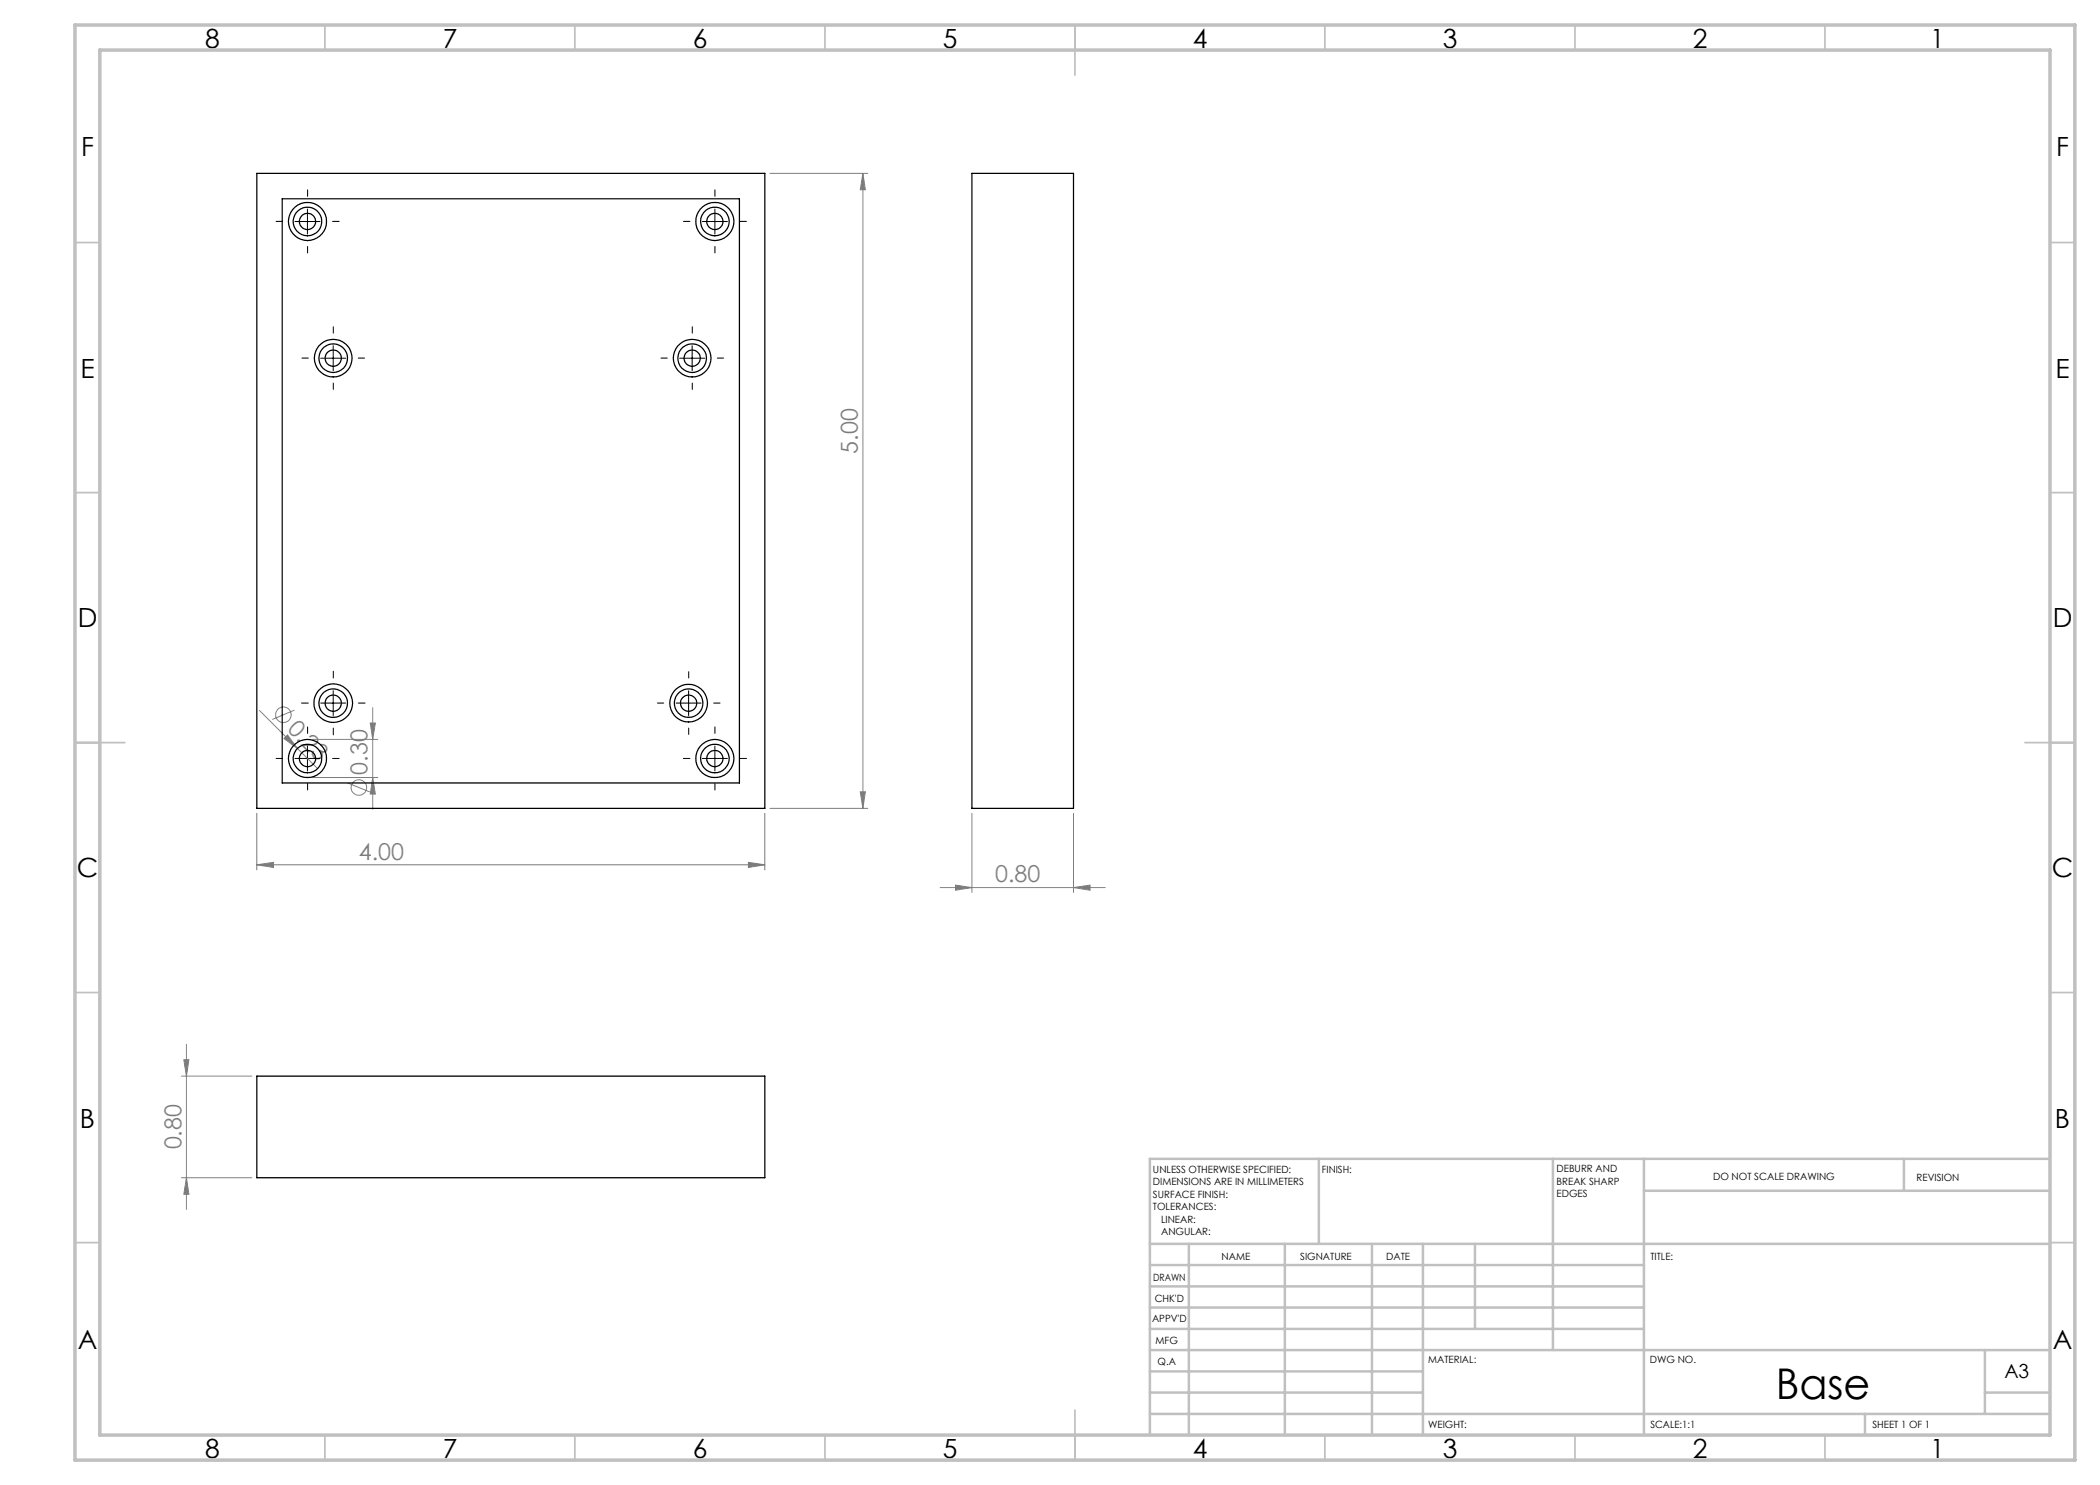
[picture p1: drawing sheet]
<svg xmlns="http://www.w3.org/2000/svg" width="420mm" height="297mm" viewBox="0 0 420 297" stroke-linecap="round" stroke-linejoin="round" font-family="sans-serif">
<g fill="none" stroke="#808080" stroke-width=".2">
<path d="M154 34.7h19.6M172.6 34.7v127M172.6 34.7l.5 3.3h-1.1zM51.9 142.1l11.6 11.6M56.8 147.7l.7-.7 2 2.7zM58.9 142l-4.4 1.9M62.5 147.9h13.1M62.5 155.5h13.1M69.5 156.6l4.5 1.8M74 144.6h1.1l-.6 3.3zM74.5 141.5v20.4M74.5 155.5l.6 3.3h-1.1z"/>
<path d="M172 158.4h1.1l-.5 3.3zM51.4 173l3.3-.5v1zM51.4 162.7v11.3M51.4 173h101.6M149.7 172.5l3.3 .5-3.3 .5zM153 162.7v11.3M154 161.7h19.6M188 177.5h33.1M191.1 177l3.3 .5-3.3 .5zM194.4 162.7v15.8M214.7 177.5l3.3-.5v1zM214.7 162.7v15.8"/>
<path d="M36.3 215.2h14.1M36.8 211.9h1l-.5 3.3zM37.3 208.9v33M36.3 235.5h14.1M37.3 235.5l.5 3.4h-1z"/>
<circle cx="56.7" cy="143" r="1.57"/>
<circle cx="71.8" cy="157.5" r="1.56"/>
</g>
<g fill="none" stroke="#000" stroke-width=".2" stroke-dasharray="15.2 1.3 1.3 1.3">
<path d="M61.5 39.3v-1.3M143 39.3v-1.3M56.5 44.3h-1.3M61.5 49.3v1.3M66.5 44.3h1.3M138 44.3h-1.3M143 49.3v1.3M148 44.3h1.3M61.7 71.6h-1.3M66.7 66.6v-1.2M66.7 76.6v1.3M71.7 71.6h1.2"/>
<path d="M133.5 71.6h-1.3M138.5 66.6v-1.2M138.5 76.6v1.3M143.5 71.6h1.2M66.7 135.6v-1.3M137.7 135.6v-1.3M56.5 151.7h-1.3M61.5 146.7v-1.3M61.5 156.7v1.3M61.7 140.6h-1.4M66.5 151.7h1.3M66.7 145.6v1.4"/>
<path d="M71.7 140.6h1.3M132.7 140.6h-1.2M137.7 145.6v1.3M138 151.7h-1.3M142.7 140.6h1.3M143 146.7v-1.3M143 156.7v1.3M148 151.7h1.3"/>
</g>
<g fill="none" stroke="#000" stroke-width=".2">
<path d="M59 44.3h5M61.5 41.8v5M140.5 44.3h5M143 41.8v5M64.1 71.6h5M66.6 69.1v5.1M135.9 71.6h5M138.4 69.1v5.1M66.6 138.1v5M137.7 138.1v5M59 151.7h5M61.5 149.2v5"/>
<path d="M64.1 140.6h5M135.2 140.6h5M140.5 151.7h5M143 149.2v5"/>
</g>
<g fill="none" stroke="#c0c0c0" stroke-width=".35">
<path d="M65 5v5M115 5v5M165 5v5M215 5v10M265 5v5M315 5v5M365 5v5M15 48.5h5M410 48.5h5M15 98.5h5M410 98.5h5M15 148.5h10"/>
<path d="M405 148.5h10M15 198.5h5M410 198.5h5M15 248.5h5M410 248.5h5M65 287v5M115 287v5M165 287v5M215 282v10M265 287v5M315 287v5M365 287v5"/>
</g>
<g fill="none" stroke="#c0c0c0" stroke-width=".5">
<path d="M263.8 231.8v17M310.6 231.8v38.2M328.8 231.8v55.2M328.8 238.2h81.2M380.8 231.8v6.4M410 231.8h-180v55.2M230 248.8h180M230 257.3h98.8M230 253h98.8M237.8 248.8v38.2M257 248.8v38.2M274.4 248.8v38.2"/>
<path d="M284.6 248.8v38.2M295 248.8v17M230 265.8h98.8M230 261.5h98.8M230 278.5h54.6M230 274.3h54.6M230 270h180M397 278.5h13M397 270v12.8M230 282.8h180M373 282.8v4.2"/>
</g>
<path d="M15 5h400v287h-400zM20 10h390v277h-390z" fill="none" stroke="#c0c0c0" stroke-width=".7"/>
<g fill="#808080">
<path d="M56.8 147.7l.7-.7 2 2.7z"/>
<path d="M51.4 173l3.3-.5v1zM149.7 172.5l3.3 .5-3.3 .5zM191.1 177l3.3 .5-3.3 .5zM214.7 177.5l3.3-.5v1z"/>
<path d="M172 158.4h1.1l-.5 3.3zM172.6 34.7l.5 3.3h-1.1z"/>
<path d="M74 144.6h1.1l-.6 3.3zM74.5 155.5l.6 3.3h-1.1zM36.8 211.9h1l-.5 3.3zM37.3 235.5l.5 3.4h-1z"/>
</g>
<g fill="none" stroke="#000" stroke-width=".25">
<path d="M51.4 34.7h101.6v127h-101.6zM56.4 39.8h91.5v116.8h-91.5zM194.4 34.7h20.3v127h-20.3zM51.4 215.2h101.6v20.3h-101.6z"/>
<circle cx="61.5" cy="44.3" r="2.86"/>
<circle cx="61.5" cy="44.3" r="3.8"/>
<circle cx="61.5" cy="44.3" r="1.63"/>
<circle cx="143" cy="44.3" r="3.8"/>
<circle cx="143" cy="44.3" r="2.85"/>
<circle cx="143" cy="44.3" r="1.63"/>
<circle cx="66.6" cy="71.6" r="2.86"/>
<circle cx="66.6" cy="71.6" r="1.64"/>
<circle cx="66.7" cy="71.6" r="3.8"/>
<circle cx="138.4" cy="71.6" r="2.86"/>
<circle cx="138.4" cy="71.6" r="1.64"/>
<circle cx="138.4" cy="71.6" r="3.8"/>
<circle cx="61.5" cy="151.7" r="2.85"/>
<circle cx="61.5" cy="151.7" r="3.8"/>
<circle cx="61.5" cy="151.7" r="1.63"/>
<circle cx="66.6" cy="140.6" r="3.9"/>
<circle cx="66.6" cy="140.6" r="1.64"/>
<circle cx="66.6" cy="140.6" r="2.85"/>
<circle cx="137.7" cy="140.6" r="3.8"/>
<circle cx="137.7" cy="140.6" r="1.64"/>
<circle cx="137.7" cy="140.6" r="2.85"/>
<circle cx="143" cy="151.7" r="3.8"/>
<circle cx="143" cy="151.7" r="1.63"/>
<circle cx="143" cy="151.7" r="2.84"/>
</g>
<text font-size="8.5" x="355.1" y="279.7">Base</text>
<g font-size="5.3">
<text x="41" y="9.5">8</text>
<text x="88.5" y="9.5">7</text>
<text x="138.5" y="9.5">6</text>
<text x="188.5" y="9.5">5</text>
<text x="238.5" y="9.5">4</text>
<text x="288.5" y="9.5">3</text>
<text x="338.5" y="9.5">2</text>
<text x="386" y="9.5">1</text>
<text x="16.2" y="31.3">F</text>
<text x="411.2" y="31.3">F</text>
<text x="16.1" y="75.5">E</text>
<text x="411.1" y="75.5">E</text>
<text x="15.5" y="125.5">D</text>
<text x="410.5" y="125.5">D</text>
<text x="15.4" y="175.5">C</text>
<text x="410.4" y="175.5">C</text>
<text x="16" y="225.5">B</text>
<text x="411" y="225.5">B</text>
<text x="15.5" y="269.8">A</text>
<text x="410.5" y="269.8">A</text>
<text x="41" y="291.5">8</text>
<text x="88.5" y="291.5">7</text>
<text x="138.5" y="291.5">6</text>
<text x="188.5" y="291.5">5</text>
<text x="238.5" y="291.5">4</text>
<text x="288.5" y="291.5">3</text>
<text x="338.5" y="291.5">2</text>
<text x="386" y="291.5">1</text>
</g>
<g font-size="4.7" fill="#808080">
<text x="171.6" y="90.7" transform="rotate(-90 171.6 90.7)">5.00</text>
<text x="57.3" y="146" transform="rotate(45 57.3 146)">0.23</text>
<text x="73.5" y="154.9" transform="rotate(-90 73.5 154.9)">0.30</text>
<text x="71.8" y="171.9">4.00</text>
<text x="199.1" y="176.5">0.80</text>
<text x="36.3" y="229.9" transform="rotate(-90 36.3 229.9)">0.80</text>
</g>
<text font-size="3.9" x="400.9" y="275.5">A3</text>
<g font-size="2">
<text x="230.6" y="234.6">UNLESS OTHERWISE SPECIFIED:</text>
<text x="230.6" y="237.1">DIMENSIONS ARE IN MILLIMETERS</text>
<text x="230.6" y="239.6">SURFACE FINISH:</text>
<text x="264.4" y="234.6">FINISH:</text>
<text x="311.3" y="234.5">DEBURR AND</text>
<text x="311.3" y="237">BREAK SHARP</text>
<text x="311.3" y="239.5">EDGES</text>
<text x="342.6" y="236">DO NOT SCALE DRAWING</text>
<text x="383.3" y="236.2">REVISION</text>
<text x="230.6" y="242.1">TOLERANCES:</text>
<text x="232.2" y="244.6">LINEAR:</text>
<text x="232.2" y="247.1">ANGULAR:</text>
<text x="244.3" y="252">NAME</text>
<text x="260" y="251.9">SIGNATURE</text>
<text x="277.2" y="251.9">DATE</text>
<text x="330.1" y="251.9">TITLE:</text>
<text x="230.6" y="256.1">DRAWN</text>
<text x="230.9" y="260.3">CHK'D</text>
<text x="230.4" y="264.4">APPV'D</text>
<text x="231.1" y="268.8">MFG</text>
<text x="231.5" y="273">Q.A</text>
<text x="285.6" y="272.5">MATERIAL:</text>
<text x="330" y="272.5">DWG NO.</text>
<text x="285.6" y="285.5">WEIGHT:</text>
<text x="330.1" y="285.6">SCALE:1:1</text>
<text x="374.5" y="285.6">SHEET 1 OF 1</text>
</g>
</svg>
